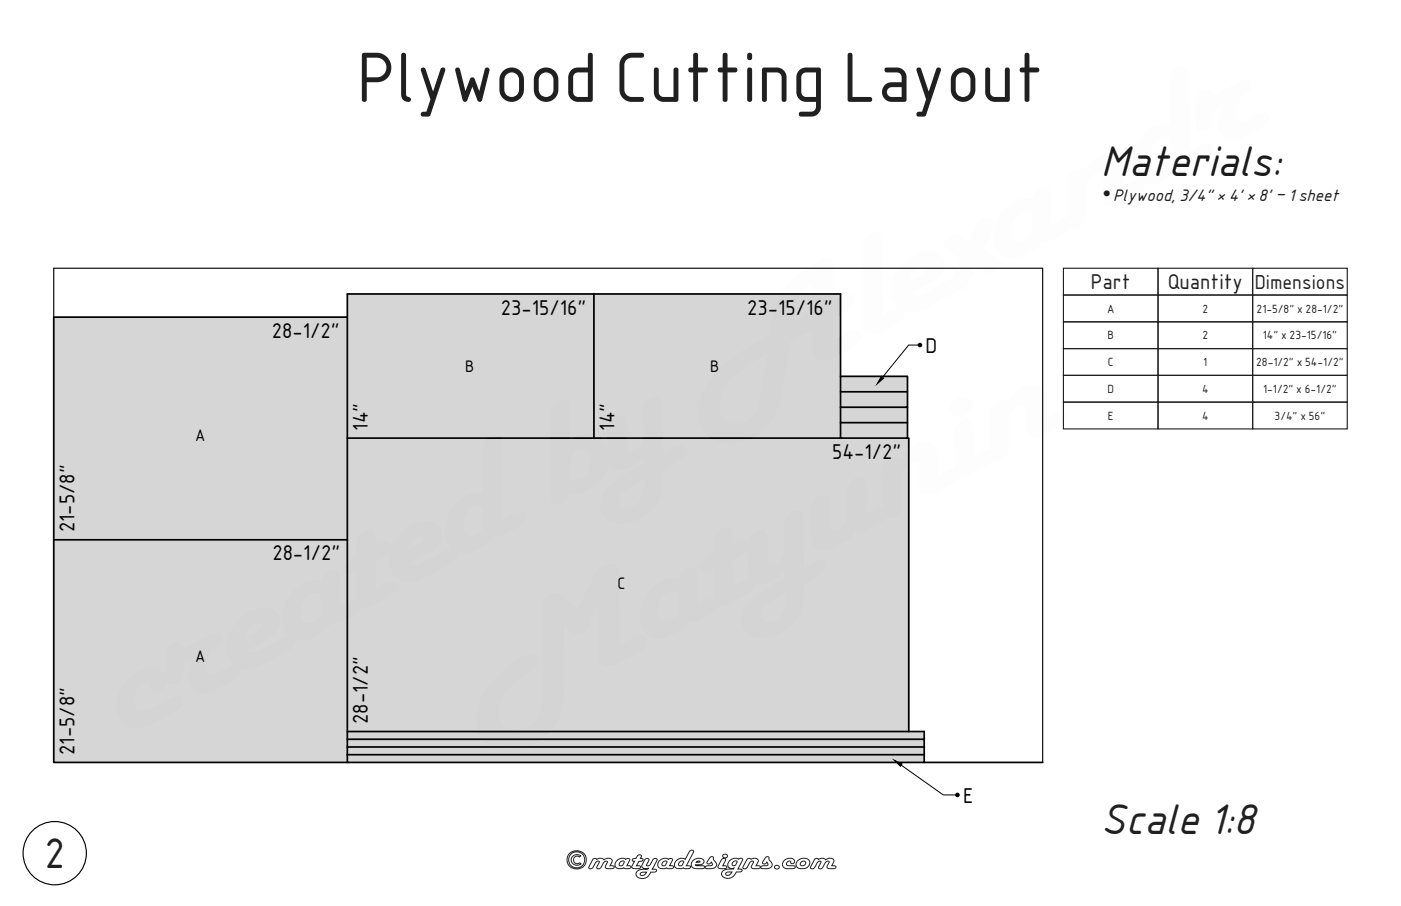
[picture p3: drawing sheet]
<svg xmlns="http://www.w3.org/2000/svg" width="432mm" height="279mm" viewBox="0 0 432 279" stroke-linecap="round" stroke-linejoin="round" font-family="sans-serif">
<g fill="none" stroke="#000001" stroke-width=".35">
<path d="M16.6 97.8v-15.1h304.8v152.4"/>
<circle cx="16.9" cy="263.1" r="9.8"/>
</g>
<g fill="none" stroke="#231f20" stroke-width=".35">
<path d="M327.8 82.7h29.1v8.3h-29.1zM327.8 91h29.1v8.2h-29.1zM327.8 99.2h29.1v8.3h-29.1zM356.9 82.7h29.2v8.3h-29.2zM356.9 91h29.2v8.2h-29.2zM356.9 99.2h29.2v8.3h-29.2zM386.1 82.7h29.1v8.3h-29.1zM386.1 91h29.1v8.2h-29.1zM386.1 99.2h29.1v8.3h-29.1zM327.8 107.5h29.1v8.3h-29.1zM327.8 115.8h29.1v8.2h-29.1zM356.9 107.5h29.2v8.3h-29.2z"/>
<path d="M356.9 115.8h29.2v8.2h-29.2zM386.1 107.5h29.1v8.3h-29.1zM386.1 115.8h29.1v8.2h-29.1z"/>
</g>
<g fill="#d5d6d8">
<path d="M259.1 130.3h20.6v4.8h-20.6z"/>
<path d="M259.1 125.6h20.6v4.7h-20.6z"/>
<path d="M259.1 120.8h20.6v4.8h-20.6z"/>
<path d="M259.1 116.1h20.6v4.7h-20.6z"/>
<path d="M183.1 90.7h76v44.4h-76z"/>
<path d="M107 232.7h177.8v2.4h-177.8z"/>
<path d="M107 230.4h177.8v2.3h-177.8z"/>
<path d="M107 228h177.8v2.4h-177.8z"/>
<path d="M107 225.6h177.8v2.4h-177.8z"/>
<path d="M107 90.7h76.1v44.4h-76.1z"/>
<path d="M107 135.1h173.1v90.5h-173.1z"/>
<path d="M16.6 166.5h90.4v68.6h-90.4z"/>
<path d="M16.6 97.8h90.4v68.7h-90.4z"/>
</g>
<g fill="none" stroke="#000001" stroke-width=".53">
<path d="M107 97.8h-90.4v68.7M183.1 90.7h76v25.4M259.1 116.1h20.6v4.7h-20.6zM107 135.1h76.1v-44.4h-76.1v75.8M183.1 135.1h76M259.1 120.8v4.8h20.6v-4.8M259.1 125.6v4.7h20.6v-4.7M259.1 130.3v4.8h20.6v-4.8M280.1 135.1v90.5h-173.1v2.4M107 166.5h-90.4v68.6h90.4M107 166.5v59.1M107 232.7v2.4h177.8v-2.4"/>
<path d="M107 232.7v-2.3h177.8v2.3M107 230.4v-2.4h177.8v2.4M107 232.7h177.8M280.1 225.6h4.7v2.4M284.8 235.1h36.6"/>
</g>
<path d="M279.7 135.1h.4" fill="none" stroke="#000001" stroke-width=".35"/>
<path d="M283 106.4h-2.9l-8.1 9.9" fill="none" stroke="#000001" stroke-width=".31"/>
<path d="M271.7 116.1l.7 .5-2.1 1.8z" fill="#000001"/>
<path d="M271.7 116.1l.7 .5-2.1 1.8zM277.7 236l13 9.1h3.9" fill="none" stroke="#000001" stroke-width=".31"/>
<circle cx="283.5" cy="106.4" r=".53" fill="#000001" stroke="#000001" stroke-width=".35"/>
<path d="M275.6 234.4l2.4 1.2-.5 .7z" fill="#000001"/>
<path d="M275.6 234.4l2.4 1.2-.5 .7z" fill="none" stroke="#000001" stroke-width=".31"/>
<circle cx="295.1" cy="245.1" r=".53" fill="#000001" stroke="#000001" stroke-width=".35"/>
<path d="M327.8 124h29.1v8.3h-29.1zM356.9 124h29.2v8.3h-29.2zM386.1 124h29.1v8.3h-29.1z" fill="none" stroke="#231f20" stroke-width=".35"/>
<g fill="none" stroke="#231f20" stroke-width=".31">
<path d="M175.4 263.3a2.95 2.95 0 0 1 4.4-.3 2.95 2.95 0 0 1-.2 4.4 2.95 2.95 0 0 1-3.9-.1 2.95 2.95 0 0 1-.3-4zM176.6 264l.8-.4h.8l.8 .4-.4 .3a1.16 1.16 0 0 0-1.6 .2 1.16 1.16 0 0 0 .1 1.6 1.16 1.16 0 0 0 1.6 0l.4 .3a1.74 1.74 0 0 1-2.5 0 1.74 1.74 0 0 1 0-2.4zM182.8 264.9l.8-.1 .3 .3a1.65 1.65 0 0 1 2.2 .1 1.47 1.47 0 0 1 2.6 .4l-.7 1.4h1a.52 .52 0 0 1 .2 .8 .52 .52 0 0 1-.8 .1h-1.1a.6 .6 0 0 1-.7-.2 .6 .6 0 0 1 .1-.8l.5-.9a.44 .44 0 0 0-.3-.5 .44 .44 0 0 0-.6 .2l-1 1.7a.66 .66 0 0 1-.7 .7 .66 .66 0 0 1-.6-.8l.7-1.5a.73 .73 0 0 0-.7-.2 .73 .73 0 0 0-.5 .6l-.7 1.2a.66 .66 0 0 1-.7 .7 .66 .66 0 0 1-.6-.8zM190.2 265.3a2.06 2.06 0 0 1 2.7-.3 .62 .62 0 0 1 .7-.3 .62 .62 0 0 1 .4 .7l-.8 1.6h1a.53 .53 0 0 1 .1 .8 .53 .53 0 0 1-.7 .1h-1l-.4-.3a1.55 1.55 0 0 1-1.9 .2 1.55 1.55 0 0 1-.6-1.8zM191.2 265.9a.65 .65 0 0 1 .6-.5 .65 .65 0 0 1 .6 .5l-.4 .8a.64 .64 0 0 1-1.1 .2 .64 .64 0 0 1 .3-1zM195 265a2.12 2.12 0 0 0 1.7-1.3 .55 .55 0 0 1 .8-.1 .55 .55 0 0 1 .1 .8l-.2 .3 .5 .1a.53 .53 0 0 1 .1 .7 .53 .53 0 0 1-.7 .1h-.4l-.7 1.4h1a.53 .53 0 0 1 .1 .8 .53 .53 0 0 1-.7 .1h-1a.64 .64 0 0 1-.8-.3 .64 .64 0 0 1 .1-.8l.6-1.2-.6-.1zM197.4 269.3l.6-.3h1.3a1.26 1.26 0 0 1-2 .7zM198.8 265a.6 .6 0 0 1 .8-.3 .6 .6 0 0 1 .3 .8l-.5 1a.41 .41 0 0 0 .1 .6 .41 .41 0 0 0 .6-.2l1-1.6a.66 .66 0 0 1 .8-.7 .66 .66 0 0 1 .5 .9l-1.3 2.6h1a.53 .53 0 0 1 .1 .7 .53 .53 0 0 1-.7 .2h-.9a2.53 2.53 0 0 1-2 1.9 2.53 2.53 0 0 1-2.6-1.1 1.79 1.79 0 0 1 2.3-1.7h1.4l.1-.3a1.29 1.29 0 0 1-2-.9zM203.4 265.3a2.06 2.06 0 0 1 2.6-.3 .62 .62 0 0 1 .8-.3 .62 .62 0 0 1 .4 .7l-.8 1.6h.9a.53 .53 0 0 1 .2 .8 .53 .53 0 0 1-.8 .1h-.9l-.4-.3a1.55 1.55 0 0 1-1.9 .2 1.55 1.55 0 0 1-.6-1.8zM204.3 265.9a.65 .65 0 0 1 .7-.5 .65 .65 0 0 1 .6 .5l-.5 .8a.64 .64 0 0 1-1 .2 .64 .64 0 0 1 .2-1zM208.6 265.3a2.06 2.06 0 0 1 2.6-.3l1.2-2.2a.67 .67 0 0 1 .7-.7 .67 .67 0 0 1 .6 .8l-2.2 4.1h1a.53 .53 0 0 1 .2 .8 .53 .53 0 0 1-.8 .1h-1l-.3-.3a1.56 1.56 0 0 1-1.9 .2 1.56 1.56 0 0 1-.7-1.8zM209.5 265.9a.65 .65 0 0 1 .6-.5 .65 .65 0 0 1 .6 .5l-.4 .9a.64 .64 0 0 1-1.1 .1 .64 .64 0 0 1 .3-1z"/>
<path d="M213.4 265.5a2.27 2.27 0 0 1 3.5-.1 1.15 1.15 0 0 1-1.5 1.3h-1.1l.3 .3h2.3a.53 .53 0 0 1 .1 .8 .53 .53 0 0 1-.7 .1h-1.5a1.39 1.39 0 0 1-1.6-.7 1.39 1.39 0 0 1 .2-1.7zM214.8 265.7l.6-.2 .3 .2-1.1 .2zM218.9 264.3a.58 .58 0 0 1 .8-.1 .58 .58 0 0 1 .2 .8 2.19 2.19 0 0 1 .9 2.1l-1 .7h-2.2a.53 .53 0 0 1-.1-.7 .53 .53 0 0 1 .7-.1l1.3-.2-.3-.9a.62 .62 0 0 1-.7 .6 .62 .62 0 0 1-.5-.8zM222.5 265a.59 .59 0 0 1 .8-.3 .59 .59 0 0 1 .2 .8l-.7 1.5h.9a.53 .53 0 0 1 .2 .8 .53 .53 0 0 1-.8 .1h-.8a.67 .67 0 0 1-.8-.1 .67 .67 0 0 1-.1-.8zM222.8 263.7a.73 .73 0 0 1 1.1-.3 .73 .73 0 0 1 0 1.2 .73 .73 0 0 1-1.1-.3zM223.8 269.2l.6-.3h1.2a1.2 1.2 0 0 1-1.9 .8zM225 265.3a2.12 2.12 0 0 1 2.6-.3 .6 .6 0 0 1 .8-.4 .6 .6 0 0 1 .4 .8l-1.4 2.6h1a.53 .53 0 0 1 .2 .8 .53 .53 0 0 1-.8 .1h-.9a2.5 2.5 0 0 1-1.9 1.9 2.5 2.5 0 0 1-2.6-1 1.87 1.87 0 0 1 2.5-1.8h1.2l.1-.3a1.34 1.34 0 0 1-1.8-.6 1.34 1.34 0 0 1 .6-1.8zM226 265.8a.61 .61 0 0 1 .6-.4 .61 .61 0 0 1 .6 .5l-.5 .9a.63 .63 0 0 1-1 0 .63 .63 0 0 1 .3-1zM230.3 264.9l.6-.2 .6 .3a1.31 1.31 0 0 1 2.2 .7l-.7 1.3h1a.53 .53 0 0 1 .2 .8 .53 .53 0 0 1-.8 .1h-1.1a.6 .6 0 0 1-.6-.3 .6 .6 0 0 1 0-.7l.6-1.1a.73 .73 0 0 0-.8-.2 .73 .73 0 0 0-.5 .6l-.7 1.2a.66 .66 0 0 1-.7 .7 .66 .66 0 0 1-.6-.8zM236.1 264.3a.58 .58 0 0 1 .7-.1 .58 .58 0 0 1 .2 .8 2.19 2.19 0 0 1 .9 2.1l-1 .7h-2.2a.53 .53 0 0 1-.1-.7 .53 .53 0 0 1 .7-.1l1.4-.2-.4-.9a.62 .62 0 0 1-.7 .6 .62 .62 0 0 1-.4-.8zM238.8 267.1a.73 .73 0 0 1 1.1-.3 .73 .73 0 0 1 0 1.2 .73 .73 0 0 1-1.1-.3zM241.5 265.5a2.13 2.13 0 0 1 3.4-.1 .69 .69 0 0 1-.6 .9 .69 .69 0 0 1-.8-.7 .77 .77 0 0 0-1.1 .6 .77 .77 0 0 0 1 .8h1.4a.53 .53 0 0 1 .2 .8 .53 .53 0 0 1-.8 .1h-1.5a1.38 1.38 0 0 1-1.4-.8 1.38 1.38 0 0 1 .2-1.6z"/>
<path d="M245.8 265.5a2.19 2.19 0 0 1 3.8 .5 2.33 2.33 0 0 1-1.8 1.9 2.33 2.33 0 0 1-2.4-.9v-.8zM247 265.8a.76 .76 0 0 1 1.3 .1 .76 .76 0 0 1-.7 1.1 .64 .64 0 0 1-.9-.3 .64 .64 0 0 1 .3-.9zM251.2 264.9l.7-.1 .3 .3a1.65 1.65 0 0 1 2.3 .1 1.47 1.47 0 0 1 2.5 .4l-.7 1.4h1.1a.53 .53 0 0 1 .1 .8 .53 .53 0 0 1-.7 .1h-1.1a.6 .6 0 0 1-.7-.2 .6 .6 0 0 1 0-.8l.5-.9a.44 .44 0 0 0-.3-.5 .44 .44 0 0 0-.5 .2l-1.1 1.7a.66 .66 0 0 1-.7 .7 .66 .66 0 0 1-.6-.8l.8-1.5a.73 .73 0 0 0-.8-.2 .73 .73 0 0 0-.5 .6l-.6 1.2a.66 .66 0 0 1-.7 .7 .66 .66 0 0 1-.6-.8z"/>
<circle cx="177.7" cy="265.1" r="2.5"/>
</g>
<g font-size="43" fill="#000001">
<text x="148.6" y="227.3" transform="rotate(-28 148.6 227.3)">M atyunin</text>
<text x="37.5" y="228.4" transform="rotate(-28 37.5 228.4)">created by A lexandr</text>
</g>
<text font-size="21.2" fill="#231f20" x="110" y="31.4">Plywood Cutting Layout</text>
<text font-size="12.7" fill="#1b1b19" x="339.3" y="54.2">Materials:</text>
<g font-size="12.7" fill="#231f20">
<text x="339.3" y="257.2">Scale 1:8</text>
<text x="13.7" y="267.7">2</text>
</g>
<text font-size="8.5" fill="#fff" x="174.4" y="267.9">©matyadesigns.com</text>
<text font-size="6.3" fill="#1b1b19" x="339.3" y="61.9">•</text>
<g font-size="6.3" fill="#231f20">
<text x="336.2" y="89.1">Part</text>
<text x="359.9" y="89.1">Quantity</text>
</g>
<g font-size="6.3" fill="#000001">
<text x="154.4" y="97">23-15/16&quot;</text>
<text x="230.3" y="97">23-15/16&quot;</text>
<text x="83.8" y="104.2">28-1/2&quot;</text>
<text x="285.3" y="108.9">D</text>
<text x="113.4" y="132.8" transform="rotate(-90 113.4 132.8)">14&quot;</text>
<text x="189.4" y="132.8" transform="rotate(-90 189.4 132.8)">14&quot;</text>
<text x="256.5" y="141.5">54-1/2&quot;</text>
<text x="22.9" y="164.2" transform="rotate(-90 22.9 164.2)">21-5/8&quot;</text>
<text x="83.9" y="172.8">28-1/2&quot;</text>
<text x="113.4" y="223.3" transform="rotate(-90 113.4 223.3)">28-1/2&quot;</text>
<text x="22.9" y="232.8" transform="rotate(-90 22.9 232.8)">21-5/8&quot;</text>
<text x="296.8" y="247.6">E</text>
</g>
<text font-size="6" fill="#231f20" x="386.7" y="89">Dimensions</text>
<text font-size="4.9" fill="#1b1b19" x="343.1" y="61.9">Plywood, 3/4&quot; × 4' × 8' – 1 sheet</text>
<g font-size="4.9" fill="#000001">
<text x="143.4" y="114.8">B</text>
<text x="218.9" y="114.8">B</text>
<text x="60.2" y="135.9">A</text>
<text x="190.3" y="181.7">C</text>
<text x="60.2" y="204.1">A</text>
</g>
<g font-size="3.5" fill="#231f20">
<text x="341.2" y="96.4">A</text>
<text x="370.6" y="96.4">2</text>
<text x="387.3" y="96.4">21-5/8&quot; x 28-1/2&quot;</text>
<text x="341.3" y="104.6">B</text>
<text x="370.6" y="104.6">2</text>
<text x="389.2" y="104.6">14&quot; x 23-15/16&quot;</text>
<text x="341.5" y="112.9">C</text>
<text x="370.9" y="112.9">1</text>
<text x="387.2" y="112.9">28-1/2&quot; x 54-1/2&quot;</text>
<text x="341.3" y="121.1">D</text>
<text x="370.5" y="121.1">4</text>
<text x="389.3" y="121.1">1-1/2&quot; x 6-1/2&quot;</text>
<text x="341.5" y="129.4">E</text>
<text x="370.5" y="129.4">4</text>
<text x="392.9" y="129.4">3/4&quot; x 56&quot;</text>
</g>
</svg>
